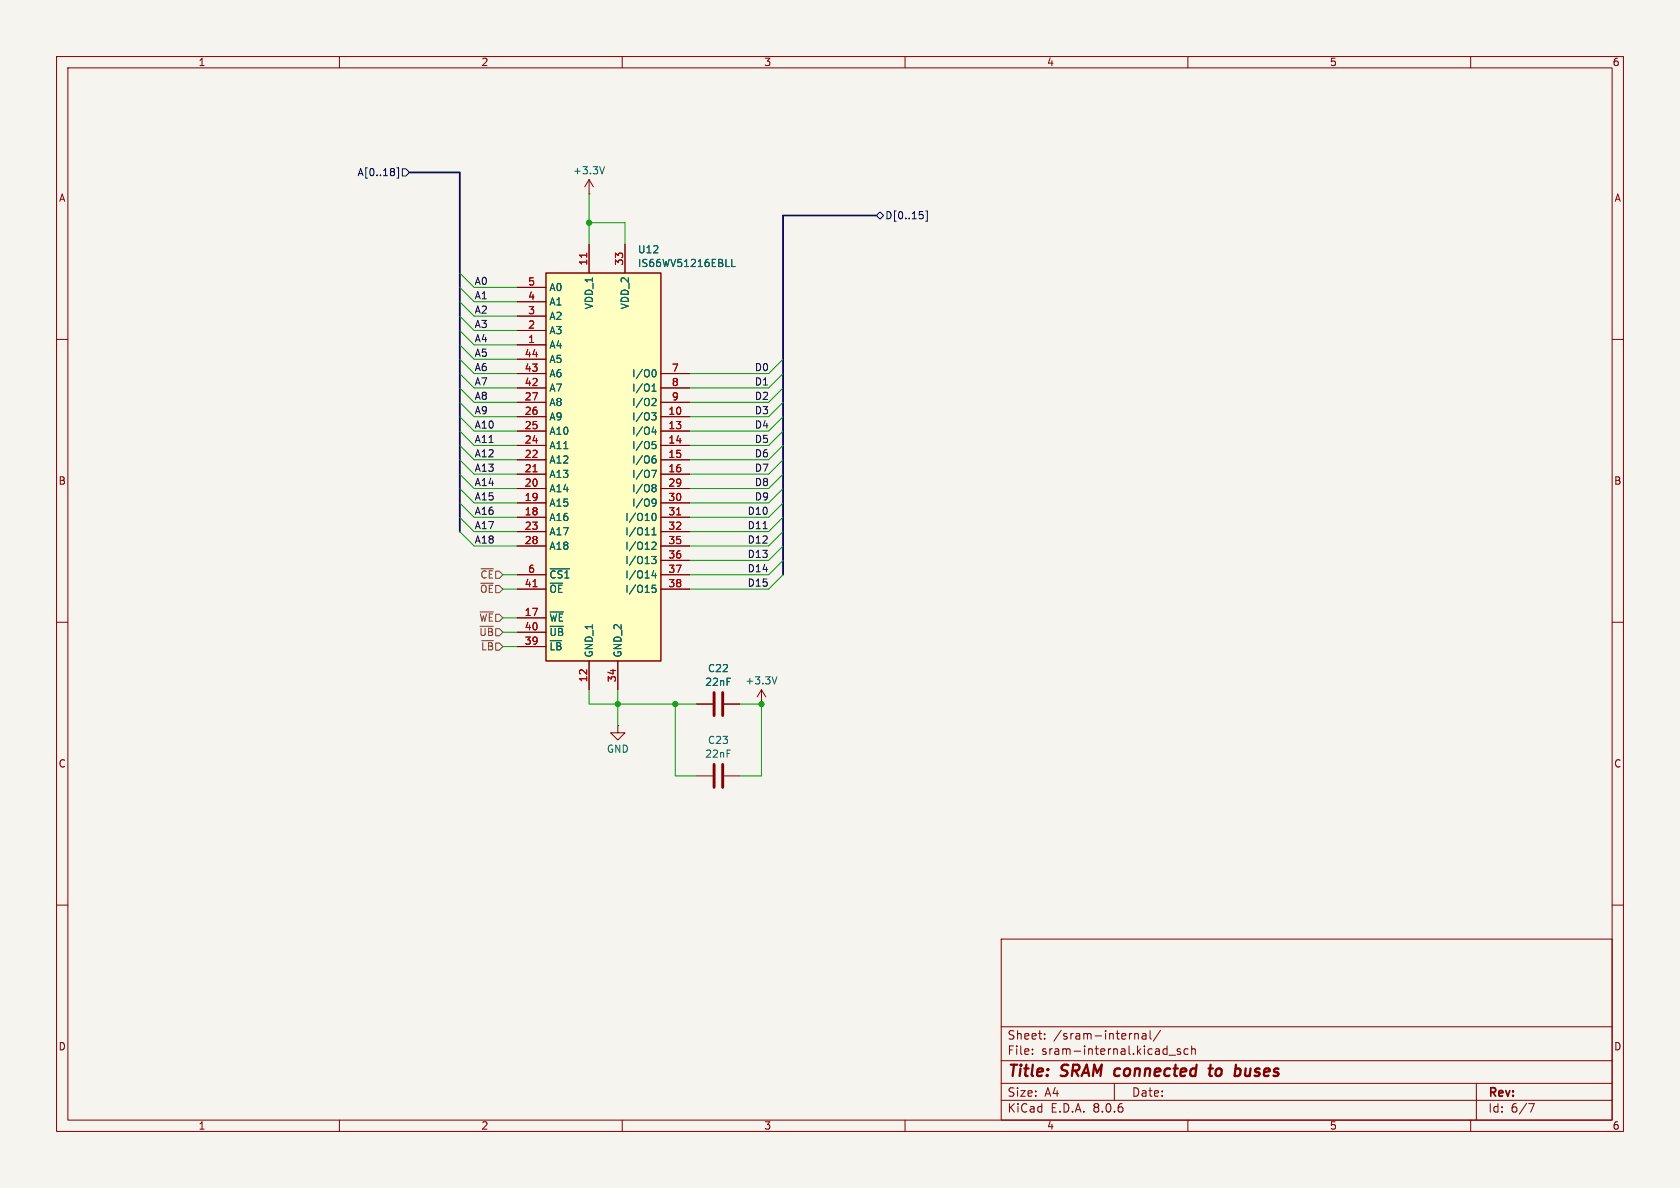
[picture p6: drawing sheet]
<svg xmlns="http://www.w3.org/2000/svg" width="297mm" height="210mm" viewBox="0 0 297 210" stroke-linecap="round" stroke-linejoin="round" font-family="sans-serif">
<path d="M0 0h297v210h-297z" fill="#f5f4ef" stroke="#f5f4ef" stroke-width=".18"/>
<g fill="none" stroke="#840000" stroke-width=".18">
<path d="M10 10h277v190h-277zM12 12h273v186h-273zM60 10v2M110 10v2M160 10v2M210 10v2M260 10v2M10 60h2M285 60h2M10 110h2M285 110h2M10 160h2"/>
<path d="M285 160h2M177 166h108v32h-108zM60 198v2M110 198v2M160 198v2M177 194.5h108M177 191.5h108M177 187.5h108M177 181.5h108M182.5 186.3v.1M182.5 185.5v.1M184.7 183.6v.1"/>
<path d="M184.7 182.8v.1M197 191.5v3M200.6 182.7v1M200.6 182.8l.2-.1 .4 .1v.9M202 182.8h.5l.1 .9M202.6 183.1h-.5a.29 .29 0 0 0-.2 .3 .29 .29 0 0 0 .2 .3l.5-.1M203.3 182.2v1.3l.2 .2M205.2 182.1l-1.3 2M206.7 186.5h1.1M208.7 185.5l-.4-.1-.2 .2 .1 .2 .5 .2v.3h-.6M210 198v2M210 185.5l-.4-.1-.3 .3v.4l.2 .2h.5"/>
<path d="M210.7 185.5l.2-.1 .3 .1 .1 .9M210.7 184.9v1.5M260 198v2M261 191.5v6.5M270.2 195.1h1l-.6 1.5"/>
</g>
<path d="M213.7 188.9h.7M214 188.2l-.2 1.7 .1 .2 .4 .1M219 188.9l.3 .4-.2 .7" fill="none" stroke="#840000" stroke-width=".4"/>
<path d="M96.5 48.3h20.3v68.5h-20.3z" fill="#ffffc2"/>
<path d="M96.5 48.3h20.3v68.5h-20.3z" fill="none" stroke="#840000" stroke-width=".25"/>
<g fill="none" stroke="#840000" stroke-width=".18">
<path d="M104.1 34.3h.1M104.1 31.8v2.5M104.1 31.8l-.7 1.2M104.1 31.8l.8 1.2M91.4 58.4h5.1M91.4 55.9h5.1M91.4 53.3h5.1M91.4 50.8h5.1M104.1 43.2v5.1M110.5 43.2v5.1M91.4 61h5.1M91.4 73.7h5.1"/>
<path d="M91.4 76.2h5.1M91.4 78.7h5.1M91.4 71.1h5.1M91.4 68.6h5.1M91.4 66h5.1M91.4 63.5h5.1M116.8 73.7h5.1M116.8 76.2h5.1M116.8 78.7h5.1M116.8 71.1h5.1M116.8 68.6h5.1M116.8 66h5.1"/>
<path d="M91.4 81.3h5.1M91.4 83.8h5.1M91.4 91.4h5.1M91.4 88.9h5.1M91.4 86.4h5.1M91.4 94h5.1M91.4 96.5h5.1M116.8 81.3h5.1M116.8 83.8h5.1M116.8 91.4h5.1M116.8 88.9h5.1M116.8 86.4h5.1"/>
<path d="M116.8 94h5.1M116.8 96.5h5.1M116.8 99.1h5.1M91.4 109.2h5.1M91.4 101.6h5.1M91.4 104.1h5.1M91.4 114.3h5.1M91.4 111.8h5.1M104.1 116.8v5.1M109.2 116.8v5.1M116.8 101.6h5.1M116.8 104.1h5.1"/>
<path d="M109.2 128.3v1.2h1.3l-1.3 1.3-1.3-1.3h1.3M109.2 128.3h.1M123.2 124.5h2.8M123.2 137.2h2.8M128 124.5h2.8M128 137.2h2.8M134.6 124.5h.1M134.6 121.9l-.7 1.3M134.6 121.9v2.6M134.6 121.9l.8 1.3"/>
</g>
<g fill="none" stroke="#006464" stroke-width=".18">
<path d="M106.9 29.5l-.5 1.2M129.4 45.8v1.3h.6M115.2 73h.8l-.4 .5 .3 .1 .1 .4-.3 .2h-.3M115.3 68.3l.3-.4v1.3M115.3 69.2h.7M115.3 78h.6M115.4 65.4l.2-.1a.68 .68 0 0 1 .4 .7 .68 .68 0 0 1-.4 .6h-.2M115.4 70.4l.5 .1 .1 .3-.8 .9h.8M115.4 78.5h.3l.3 .3-.1 .5h-.5M115.6 75.4l-.3 1h.8M115.9 75.9v.9M115.2 98.4h.8l-.4 .5 .3 .1v.5l-.2 .1h-.4"/>
<path d="M115.2 83.1h.9l-.6 1.3M115.3 91.2l.1-.3 .2-.2a.68 .68 0 0 1 .4 .7 .68 .68 0 0 1-.4 .6l-.2-.1-.1-.4M115.3 96l.4-.2 .3 .4-.8 .9h.8M115.3 94.6h.7M115.3 93.7l.3-.4v1.3M115.5 81.1h.4l.1 .2-.1 .4-.4 .2M115.5 85.7h.2l.3 .2-.3 .3M115.5 88.2l.4 .1a.84 .84 0 0 1-.3 1.2h-.2M115.5 86.2h.2M115.7 86.2l.3 .3v.2l-.1 .2h-.4M115.9 80.6l-.4 .1M116 88.8l-.1 .1-.4 .1"/>
<path d="M97.3 108.2h2.3M97.3 100.6h3.4M115.6 100.8l-.3 1h.8M115.9 101.3v.9M115.9 103.4h-.6v.7l.1-.2 .5 .1 .1 .2-.1 .4-.2 .1-.4-.1M137.3 119.6l-.4 1.3"/>
</g>
<path d="M103.7 44.8v.7M94.2 83.4h.7M119.6 91h.7M94.2 103.7h.7" fill="none" stroke="#a90000" stroke-width=".18"/>
<path d="M126.2 122.4v4.1M126.2 135.1v4.1M127.8 122.4v4.1M127.8 135.1v4.1" fill="none" stroke="#840000" stroke-width=".51"/>
<path d="M69.7 29.9v.3M69.7 30.5v.4M70.2 29.7h.3v1.8h-.3M71.1 29.8h.7l.6 .7-.6 .6h-.7zM154.9 38.1l.7-.6 .6 .6-.6 .6zM162.5 37.4h.7M163.1 38l.1 .1-.1 .5M163.6 37.3h.3v1.8h-.3" fill="none" stroke="#000084" stroke-width=".18"/>
<path d="M84.9 108.2h2.3" fill="none" stroke="#725600" stroke-width=".18"/>
<path d="M134.9 93.5h.7" fill="none" stroke="#0f0f0f" stroke-width=".18"/>
<path d="M72.4 30.5h8.9v63.5M154.9 38.1h-16.5v63.5" fill="none" stroke="#000084" stroke-width=".3"/>
<g fill="none" stroke="#009600" stroke-width=".18">
<path d="M104.1 39.4h6.4v3.8M104.1 34.3v8.9M81.3 53.3l2.5 2.6h7.6M81.3 50.8l2.5 2.5h7.6M81.3 55.9l2.5 2.5h7.6M81.3 48.3l2.5 2.5h7.6M81.3 58.4l2.5 2.6h7.6M81.3 78.7l2.5 2.6h7.6M81.3 71.1l2.5 2.6h7.6M81.3 76.2l2.5 2.5h7.6M81.3 63.5l2.5 2.5h7.6M81.3 61l2.5 2.5h7.6"/>
<path d="M81.3 73.7l2.5 2.5h7.6M81.3 66l2.5 2.6h7.6M81.3 68.6l2.5 2.5h7.6M138.4 78.7l-2.5 2.6h-14M138.4 71.1l-2.5 2.6h-14M138.4 76.2l-2.5 2.5h-14M138.4 63.5l-2.5 2.5h-14M138.4 73.7l-2.5 2.5h-14M138.4 66l-2.5 2.6h-14M138.4 68.6l-2.5 2.5h-14M81.3 83.8l2.5 2.6h7.6M81.3 81.3l2.5 2.5h7.6"/>
<path d="M81.3 86.4l2.5 2.5h7.6M81.3 94l2.5 2.5h7.6M81.3 88.9l2.5 2.5h7.6M81.3 91.4l2.5 2.6h7.6M138.4 83.8l-2.5 2.6h-14M138.4 81.3l-2.5 2.5h-14M138.4 86.4l-2.5 2.5h-14M138.4 99.1l-2.5 2.5h-14M138.4 94l-2.5 2.5h-14M138.4 88.9l-2.5 2.5h-14M138.4 91.4l-2.5 2.6h-14M138.4 96.5l-2.5 2.6h-14"/>
<path d="M88.9 114.3h2.5M88.9 111.8h2.5M88.9 109.2h2.5M88.9 101.6h2.5M88.9 104.1h2.5M138.4 101.6l-2.5 2.5h-14M104.1 121.9v2.6h19.1M109.2 121.9v6.4M119.4 124.5v12.7h3.8M130.8 124.5h3.8v12.7h-3.8"/>
</g>
<g fill="#009600" stroke="#009600" stroke-width=".18">
<circle cx="134.6" cy="124.5" r=".46"/>
<circle cx="109.2" cy="124.5" r=".46"/>
<circle cx="119.4" cy="124.5" r=".46"/>
<circle cx="104.1" cy="39.4" r=".46"/>
</g>
<g font-size="2.8" fill="#840000">
<text x="178" y="190.9">Title:</text>
<text x="187.7" y="190.9">SRAM connected</text>
<text x="215.4" y="190.9">to</text>
<text x="220.7" y="190.9">buses</text>
</g>
<g font-size="2.1" fill="#840000">
<text x="178" y="184">Sheet:</text>
<text x="186.2" y="184">/sram-internal/</text>
<text x="178" y="186.7">File:</text>
<text x="184.1" y="186.7">sram-internal.kicad_sch</text>
<text x="178" y="196.9">KiCad</text>
<text x="178" y="194.1">Size:</text>
<text x="184.7" y="194.1">A4</text>
<text x="185.7" y="196.9">E.D.A.</text>
<text x="193.3" y="196.9">8.0.6</text>
<text x="200" y="194.1">Date:</text>
<text x="263" y="194.3">Rev:</text>
<text x="263" y="196.9">Id:</text>
<text x="267.1" y="196.9">6/7</text>
</g>
<g font-size="1.8" fill="#840000">
<text x="35" y="11.9">1</text>
<text x="85" y="11.9">2</text>
<text x="135" y="11.9">3</text>
<text x="185" y="11.9">4</text>
<text x="235" y="11.9">5</text>
<text x="285" y="11.9">6</text>
<text x="10.3" y="35.9">A</text>
<text x="285.3" y="35.9">A</text>
<text x="10.3" y="85.9">B</text>
<text x="285.3" y="85.9">B</text>
<text x="10.3" y="135.9">C</text>
<text x="285.3" y="135.9">C</text>
<text x="10.3" y="185.9">D</text>
<text x="285.3" y="185.9">D</text>
<text x="35" y="199.9">1</text>
<text x="85" y="199.9">2</text>
<text x="135" y="199.9">3</text>
<text x="185" y="199.9">4</text>
<text x="235" y="199.9">5</text>
<text x="285" y="199.9">6</text>
</g>
<g font-size="1.8" fill="#000084">
<text x="63.1" y="31.3">A[0..18]</text>
<text x="156.4" y="39">D[0..15]</text>
</g>
<g font-size="1.8" fill="#006464">
<text x="101.2" y="31">+3.3V</text>
<text x="112.7" y="45">U12</text>
<text x="112.7" y="47.4">IS66WV51216EBLL</text>
<text x="97" y="51.7">A0</text>
<text x="97" y="59.3">A3</text>
<text x="97" y="56.7">A2</text>
<text x="97" y="54.2">A1</text>
<text x="105" y="54.8" transform="rotate(-90 105 54.8)">VDD_1</text>
<text x="111.4" y="54.8" transform="rotate(-90 111.4 54.8)">VDD_2</text>
<text x="97" y="61.8">A4</text>
<text x="97" y="64.4">A5</text>
<text x="97" y="72">A8</text>
<text x="97" y="69.4">A7</text>
<text x="97" y="66.9">A6</text>
<text x="111.7" y="66.9">I/O0</text>
<text x="111.7" y="69.4">I/O1</text>
<text x="111.7" y="72">I/O2</text>
<text x="97" y="77.1">A10</text>
<text x="97" y="74.5">A9</text>
<text x="111.7" y="74.5">I/O3</text>
<text x="111.7" y="77.1">I/O4</text>
<text x="97" y="82.1">A12</text>
<text x="97" y="79.6">A11</text>
<text x="111.7" y="79.6">I/O5</text>
<text x="111.7" y="82.1">I/O6</text>
<text x="97" y="89.8">A15</text>
<text x="97" y="87.2">A14</text>
<text x="97" y="84.7">A13</text>
<text x="111.7" y="84.7">I/O7</text>
<text x="111.7" y="87.2">I/O8</text>
<text x="111.7" y="89.8">I/O9</text>
<text x="97" y="92.3">A16</text>
<text x="97" y="94.8">A17</text>
<text x="110.4" y="92.3">I/O10</text>
<text x="110.4" y="94.8">I/O11</text>
<text x="97" y="97.4">A18</text>
<text x="110.4" y="97.4">I/O12</text>
<text x="110.4" y="99.9">I/O13</text>
<text x="97" y="105">~{OE}</text>
<text x="97" y="102.5">~{CS1}</text>
<text x="110.4" y="102.5">I/O14</text>
<text x="110.4" y="105">I/O15</text>
<text x="97" y="110.1">~{WE}</text>
<text x="97" y="112.6">~{UB}</text>
<text x="97" y="115.2">~{LB}</text>
<text x="105" y="116.3" transform="rotate(-90 105 116.3)">GND_1</text>
<text x="110.1" y="116.3" transform="rotate(-90 110.1 116.3)">GND_2</text>
<text x="125.1" y="119">C22</text>
<text x="124.6" y="121.4">22nF</text>
<text x="131.7" y="121.2">+3.3V</text>
<text x="125.1" y="131.7">C23</text>
<text x="107.2" y="133.3">GND</text>
<text x="124.6" y="134.1">22nF</text>
</g>
<g font-size="1.8" fill="#a90000">
<text x="103.9" y="47" transform="rotate(-90 103.9 47)">11</text>
<text x="110.2" y="47" transform="rotate(-90 110.2 47)">33</text>
<text x="93.3" y="53.1">4</text>
<text x="93.3" y="50.5">5</text>
<text x="93.3" y="58.2">2</text>
<text x="93.3" y="55.6">3</text>
<text x="92.7" y="65.8">43</text>
<text x="92.7" y="63.2">44</text>
<text x="93.3" y="60.7">1</text>
<text x="118.7" y="65.8">7</text>
<text x="92.7" y="70.9">27</text>
<text x="92.7" y="68.3">42</text>
<text x="118.7" y="68.3">8</text>
<text x="118.7" y="70.9">9</text>
<text x="92.7" y="75.9">25</text>
<text x="92.7" y="73.4">26</text>
<text x="118.1" y="73.4">10</text>
<text x="118.1" y="75.9">13</text>
<text x="92.7" y="83.6">21</text>
<text x="92.7" y="81">22</text>
<text x="92.7" y="78.5">24</text>
<text x="118.1" y="78.5">14</text>
<text x="118.1" y="81">15</text>
<text x="118.1" y="83.6">16</text>
<text x="92.7" y="88.6">19</text>
<text x="92.7" y="86.1">20</text>
<text x="118.1" y="86.1">29</text>
<text x="118.1" y="88.6">30</text>
<text x="92.7" y="91.2">18</text>
<text x="92.7" y="93.7">23</text>
<text x="118.1" y="91.2">31</text>
<text x="118.1" y="93.7">32</text>
<text x="92.7" y="96.3">28</text>
<text x="93.3" y="101.3">6</text>
<text x="118.1" y="96.3">35</text>
<text x="118.1" y="98.8">36</text>
<text x="118.1" y="101.3">37</text>
<text x="92.7" y="103.9">41</text>
<text x="118.1" y="103.9">38</text>
<text x="92.7" y="109">17</text>
<text x="92.7" y="111.5">40</text>
<text x="92.7" y="114">39</text>
<text x="103.9" y="120.7" transform="rotate(-90 103.9 120.7)">12</text>
<text x="109" y="120.7" transform="rotate(-90 109 120.7)">34</text>
</g>
<g font-size="1.8" fill="#0f0f0f">
<text x="83.8" y="53">A1</text>
<text x="83.8" y="50.5">A0</text>
<text x="83.8" y="55.5">A2</text>
<text x="83.8" y="58.1">A3</text>
<text x="83.8" y="60.6">A4</text>
<text x="83.8" y="65.7">A6</text>
<text x="83.8" y="63.2">A5</text>
<text x="133.3" y="65.7">D0</text>
<text x="83.8" y="68.2">A7</text>
<text x="83.8" y="70.8">A8</text>
<text x="133.3" y="70.8">D2</text>
<text x="133.3" y="68.2">D1</text>
<text x="83.8" y="73.3">A9</text>
<text x="83.8" y="75.9">A10</text>
<text x="133.3" y="73.3">D3</text>
<text x="133.3" y="75.9">D4</text>
<text x="83.8" y="78.4">A11</text>
<text x="83.8" y="83.5">A13</text>
<text x="83.8" y="80.9">A12</text>
<text x="133.3" y="78.4">D5</text>
<text x="133.3" y="83.5">D7</text>
<text x="133.3" y="80.9">D6</text>
<text x="83.8" y="86">A14</text>
<text x="83.8" y="88.6">A15</text>
<text x="133.3" y="86">D8</text>
<text x="133.3" y="88.6">D9</text>
<text x="83.8" y="93.6">A17</text>
<text x="83.8" y="91.1">A16</text>
<text x="132.1" y="93.6">D11</text>
<text x="132.1" y="91.1">D10</text>
<text x="83.8" y="96.2">A18</text>
<text x="132.1" y="101.3">D14</text>
<text x="132.1" y="98.7">D13</text>
<text x="132.1" y="96.2">D12</text>
<text x="132.1" y="103.8">D15</text>
</g>
<g font-size="1.8" fill="#725600">
<text x="84.8" y="105">~{OE}</text>
<text x="84.8" y="102.5">~{CE}</text>
<text x="84.6" y="112.6">~{UB}</text>
<text x="84.6" y="110.1">~{WE}</text>
<text x="84.9" y="115.2">~{LB}</text>
</g>
</svg>
